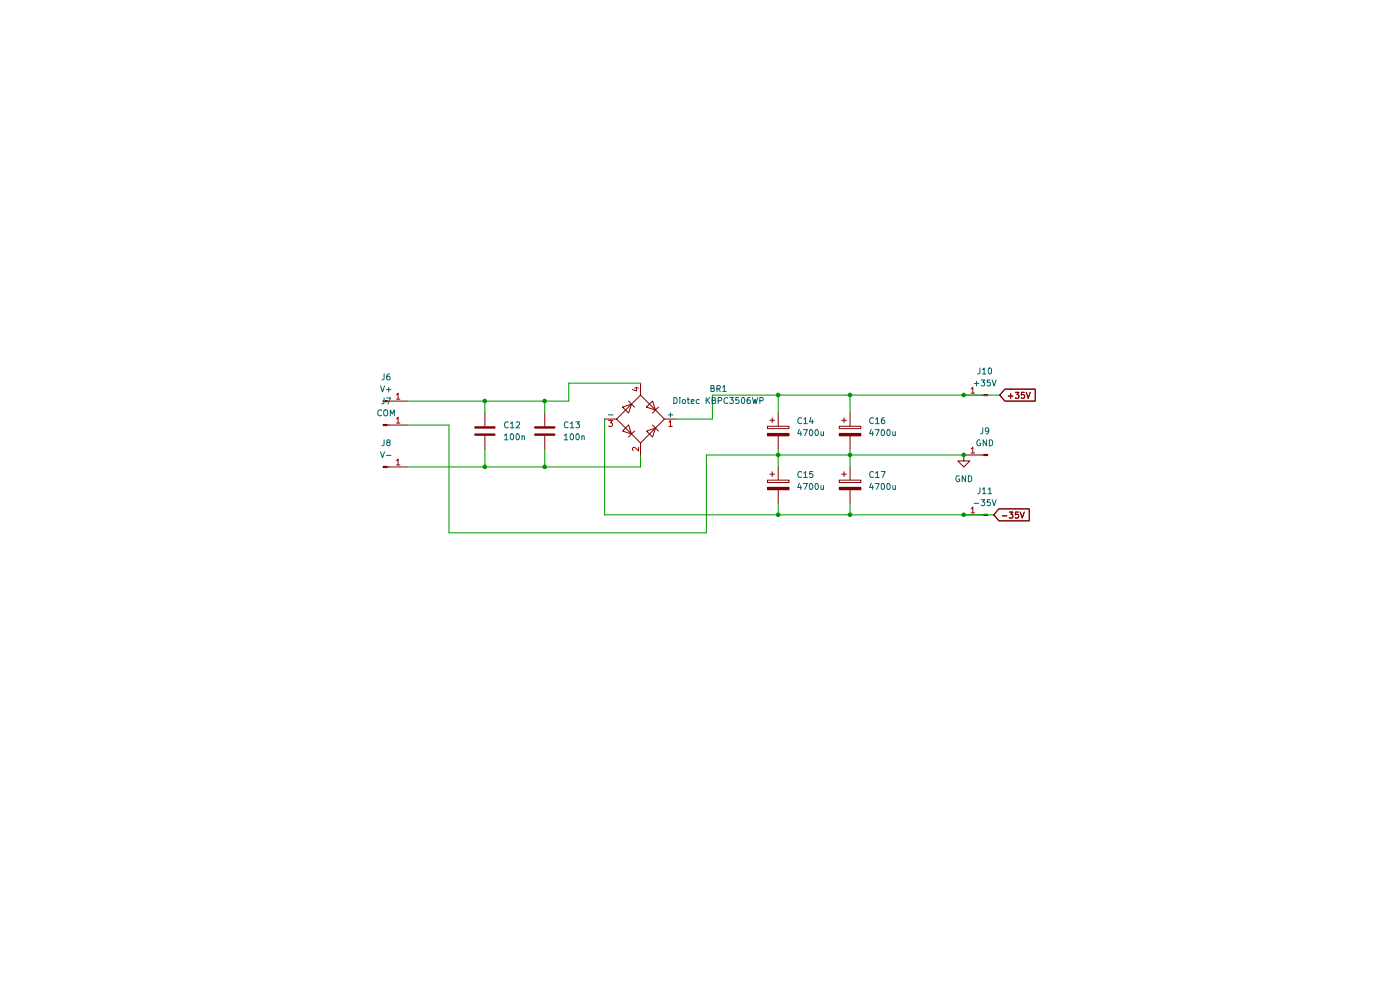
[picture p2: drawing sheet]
(kicad_sch
 (version 20260306)
 (generator "eeschema")
 (generator_version "10.0")
 (paper "A4")
 (title_block
  (title "Power Supply")
  (date "06-Sep-2026")
  (rev "1")
  (company "Stamatios Mavitzis")
  (comment 1 "Electrical & Computer Engineering")
  (comment 2 "Rod Elliot Project 3A")
  (comment 3 "https://sound-au.com/project3a.htm"))
 (lib_symbols
  (symbol "Connector:Conn_01x01_Pin"
   (pin_names
    (offset 1.016) (hide yes)) (exclude_from_sim no) (in_bom yes) (on_board yes)
   (in_pos_files yes)
   (duplicate_pin_numbers_are_jumpers no)
   (property "Reference" "J" (at 0 2.54 0) (show_name no) (do_not_autoplace no) (effects (font (size 1.27 1.27))))
   (property "Value" "Conn_01x01_Pin" (at 0 -2.54 0) (show_name no) (do_not_autoplace no) (effects (font (size 1.27 1.27))))
   (property "Footprint" "" (at 0 0 0) (show_name no) (do_not_autoplace no) (hide yes) (effects (font (size 1.27 1.27))))
   (property "Datasheet" "" (at 0 0 0) (show_name no) (do_not_autoplace no) (hide yes) (effects (font (size 1.27 1.27))))
   (property "Description" "Generic connector, single row, 01x01, script generated" (at 0 0 0) (show_name no) (do_not_autoplace no) (hide yes) (effects (font (size 1.27 1.27))))
   (property "ki_locked" "" (at 0 0 0) (show_name no) (do_not_autoplace no) (effects (font (size 1.27 1.27))))
   (symbol "Conn_01x01_Pin_1_1"
    (rectangle (start 0.8636 0.127) (end 0 -0.127) (stroke (width 0.1524) (type default)) (fill (type outline)))
    (polyline (pts (xy 1.27 0) (xy 0.8636 0)) (stroke (width 0.1524) (type default)) (fill (type none)))
    (pin passive line (at 5.08 0 180) (length 3.81) (name "Pin_1" (effects (font (size 1.27 1.27)))) (number "1" (effects (font (size 1.27 1.27))))))
   (embedded_fonts no))
  (symbol "Device:C"
   (pin_numbers (hide yes))
   (pin_names
    (offset 0.254)) (exclude_from_sim no) (in_bom yes) (on_board yes)
   (in_pos_files yes)
   (duplicate_pin_numbers_are_jumpers no)
   (property "Reference" "C" (at 0.635 2.54 0) (show_name no) (do_not_autoplace no) (effects (font (size 1.27 1.27)) (justify left)))
   (property "Value" "C" (at 0.635 -2.54 0) (show_name no) (do_not_autoplace no) (effects (font (size 1.27 1.27)) (justify left)))
   (property "Footprint" "" (at 0.9652 -3.81 0) (show_name no) (do_not_autoplace no) (hide yes) (effects (font (size 1.27 1.27))))
   (property "Datasheet" "" (at 0 0 0) (show_name no) (do_not_autoplace no) (hide yes) (effects (font (size 1.27 1.27))))
   (property "Description" "Unpolarized capacitor" (at 0 0 0) (show_name no) (do_not_autoplace no) (hide yes) (effects (font (size 1.27 1.27))))
   (symbol "C_0_1"
    (polyline (pts (xy -2.032 0.762) (xy 2.032 0.762)) (stroke (width 0.508) (type default)) (fill (type none)))
    (polyline (pts (xy -2.032 -0.762) (xy 2.032 -0.762)) (stroke (width 0.508) (type default)) (fill (type none))))
   (symbol "C_1_1"
    (pin passive line (at 0 3.81 270) (length 2.794) (name "" (effects (font (size 1.27 1.27)))) (number "1" (effects (font (size 1.27 1.27)))))
    (pin passive line (at 0 -3.81 90) (length 2.794) (name "" (effects (font (size 1.27 1.27)))) (number "2" (effects (font (size 1.27 1.27))))))
   (embedded_fonts no))
  (symbol "Device:C_Polarized"
   (pin_numbers (hide yes))
   (pin_names
    (offset 0.254)) (exclude_from_sim no) (in_bom yes) (on_board yes)
   (in_pos_files yes)
   (duplicate_pin_numbers_are_jumpers no)
   (property "Reference" "C" (at 0.635 2.54 0) (show_name no) (do_not_autoplace no) (effects (font (size 1.27 1.27)) (justify left)))
   (property "Value" "C_Polarized" (at 0.635 -2.54 0) (show_name no) (do_not_autoplace no) (effects (font (size 1.27 1.27)) (justify left)))
   (property "Footprint" "" (at 0.9652 -3.81 0) (show_name no) (do_not_autoplace no) (hide yes) (effects (font (size 1.27 1.27))))
   (property "Datasheet" "" (at 0 0 0) (show_name no) (do_not_autoplace no) (hide yes) (effects (font (size 1.27 1.27))))
   (property "Description" "Polarized capacitor" (at 0 0 0) (show_name no) (do_not_autoplace no) (hide yes) (effects (font (size 1.27 1.27))))
   (symbol "C_Polarized_0_1"
    (rectangle (start -2.286 0.508) (end 2.286 1.016) (stroke (width 0) (type default)) (fill (type none)))
    (polyline (pts (xy -1.778 2.286) (xy -0.762 2.286)) (stroke (width 0) (type default)) (fill (type none)))
    (polyline (pts (xy -1.27 2.794) (xy -1.27 1.778)) (stroke (width 0) (type default)) (fill (type none)))
    (rectangle (start 2.286 -0.508) (end -2.286 -1.016) (stroke (width 0) (type default)) (fill (type outline))))
   (symbol "C_Polarized_1_1"
    (pin passive line (at 0 3.81 270) (length 2.794) (name "" (effects (font (size 1.27 1.27)))) (number "1" (effects (font (size 1.27 1.27)))))
    (pin passive line (at 0 -3.81 90) (length 2.794) (name "" (effects (font (size 1.27 1.27)))) (number "2" (effects (font (size 1.27 1.27))))))
   (embedded_fonts no))
  (symbol "Diode_Bridge:W01G"
   (pin_names
    (offset 0)) (exclude_from_sim no) (in_bom yes) (on_board yes)
   (in_pos_files yes)
   (duplicate_pin_numbers_are_jumpers no)
   (property "Reference" "D" (at 2.54 6.985 0) (show_name no) (do_not_autoplace no) (effects (font (size 1.27 1.27)) (justify left)))
   (property "Value" "W01G" (at 2.54 5.08 0) (show_name no) (do_not_autoplace no) (effects (font (size 1.27 1.27)) (justify left)))
   (property "Footprint" "Diode_THT:Diode_Bridge_Round_D9.8mm" (at 3.81 3.175 0) (show_name no) (do_not_autoplace no) (hide yes) (effects (font (size 1.27 1.27)) (justify left)))
   (property "Datasheet" "https://www.vishay.com/docs/88769/woo5g.pdf" (at 0 0 0) (show_name no) (do_not_autoplace no) (hide yes) (effects (font (size 1.27 1.27))))
   (property "Description" "Glass Passivated Single-Phase Bridge Rectifier, 70V Vrms, 1.5A If, WOG package" (at 0 0 0) (show_name no) (do_not_autoplace no) (hide yes) (effects (font (size 1.27 1.27))))
   (symbol "W01G_0_1"
    (polyline (pts (xy -5.08 0) (xy 0 -5.08) (xy 5.08 0) (xy 0 5.08) (xy -5.08 0)) (stroke (width 0) (type default)) (fill (type none)))
    (polyline (pts (xy -3.81 2.54) (xy -2.54 1.27) (xy -1.905 3.175) (xy -3.81 2.54)) (stroke (width 0) (type default)) (fill (type none)))
    (polyline (pts (xy -2.54 3.81) (xy -1.27 2.54)) (stroke (width 0) (type default)) (fill (type none)))
    (polyline (pts (xy -2.54 -1.27) (xy -3.81 -2.54) (xy -1.905 -3.175) (xy -2.54 -1.27)) (stroke (width 0) (type default)) (fill (type none)))
    (polyline (pts (xy -1.27 -2.54) (xy -2.54 -3.81)) (stroke (width 0) (type default)) (fill (type none)))
    (polyline (pts (xy 1.27 2.54) (xy 2.54 3.81) (xy 3.175 1.905) (xy 1.27 2.54)) (stroke (width 0) (type default)) (fill (type none)))
    (polyline (pts (xy 2.54 1.27) (xy 3.81 2.54)) (stroke (width 0) (type default)) (fill (type none)))
    (polyline (pts (xy 2.54 -1.27) (xy 3.81 -2.54)) (stroke (width 0) (type default)) (fill (type none)))
    (polyline (pts (xy 3.175 -1.905) (xy 1.27 -2.54) (xy 2.54 -3.81) (xy 3.175 -1.905)) (stroke (width 0) (type default)) (fill (type none))))
   (symbol "W01G_1_1"
    (pin passive line (at 7.62 0 180) (length 2.54) (name "+" (effects (font (size 1.27 1.27)))) (number "1" (effects (font (size 1.27 1.27)))))
    (pin passive line (at 0 -7.62 90) (length 2.54) (name "" (effects (font (size 1.27 1.27)))) (number "2" (effects (font (size 1.27 1.27)))))
    (pin passive line (at -7.62 0 0) (length 2.54) (name "-" (effects (font (size 1.27 1.27)))) (number "3" (effects (font (size 1.27 1.27)))))
    (pin passive line (at 0 7.62 270) (length 2.54) (name "" (effects (font (size 1.27 1.27)))) (number "4" (effects (font (size 1.27 1.27))))))
   (embedded_fonts no))
  (symbol "power:GND"
   (power global)
   (pin_numbers (hide yes))
   (pin_names
    (offset 0) (hide yes)) (exclude_from_sim no) (in_bom yes) (on_board yes)
   (in_pos_files yes)
   (duplicate_pin_numbers_are_jumpers no)
   (property "Reference" "#PWR" (at 0 -6.35 0) (show_name no) (do_not_autoplace no) (hide yes) (effects (font (size 1.27 1.27))))
   (property "Value" "GND" (at 0 -3.81 0) (show_name no) (do_not_autoplace no) (effects (font (size 1.27 1.27))))
   (property "Footprint" "" (at 0 0 0) (show_name no) (do_not_autoplace no) (hide yes) (effects (font (size 1.27 1.27))))
   (property "Datasheet" "" (at 0 0 0) (show_name no) (do_not_autoplace no) (hide yes) (effects (font (size 1.27 1.27))))
   (property "Description" "Power symbol creates a global label with name \"GND\" , ground" (at 0 0 0) (show_name no) (do_not_autoplace no) (hide yes) (effects (font (size 1.27 1.27))))
   (symbol "GND_0_1"
    (polyline (pts (xy 0 0) (xy 0 -1.27) (xy 1.27 -1.27) (xy 0 -2.54) (xy -1.27 -1.27) (xy 0 -1.27)) (stroke (width 0) (type default)) (fill (type none))))
   (symbol "GND_1_1"
    (pin power_in line (at 0 0 270) (length 0) (name "" (effects (font (size 1.27 1.27)))) (number "1" (effects (font (size 1.27 1.27))))))
   (embedded_fonts no)))
 (junction
  (at 102.87 99.06)
  (diameter 0)
  (color 0 0 0 0))
 (junction
  (at 165.1 109.22)
  (diameter 0)
  (color 0 0 0 0))
 (junction
  (at 102.87 85.09)
  (diameter 0)
  (color 0 0 0 0))
 (junction
  (at 115.57 99.06)
  (diameter 0)
  (color 0 0 0 0))
 (junction
  (at 204.47 83.82)
  (diameter 0)
  (color 0 0 0 0))
 (junction
  (at 180.34 96.52)
  (diameter 0)
  (color 0 0 0 0))
 (junction
  (at 165.1 83.82)
  (diameter 0)
  (color 0 0 0 0))
 (junction
  (at 165.1 96.52)
  (diameter 0)
  (color 0 0 0 0))
 (junction
  (at 180.34 109.22)
  (diameter 0)
  (color 0 0 0 0))
 (junction
  (at 204.47 96.52)
  (diameter 0)
  (color 0 0 0 0))
 (junction
  (at 204.47 109.22)
  (diameter 0)
  (color 0 0 0 0))
 (junction
  (at 115.57 85.09)
  (diameter 0)
  (color 0 0 0 0))
 (junction
  (at 180.34 83.82)
  (diameter 0)
  (color 0 0 0 0))
 (wire
  (pts (xy 165.1 99.06) (xy 165.1 96.52))
  (stroke (width 0) (type default)))
 (wire
  (pts (xy 102.87 87.63) (xy 102.87 85.09))
  (stroke (width 0) (type default)))
 (wire
  (pts (xy 151.13 88.9) (xy 151.13 83.82))
  (stroke (width 0) (type default)))
 (wire
  (pts (xy 165.1 106.68) (xy 165.1 109.22))
  (stroke (width 0) (type default)))
 (wire
  (pts (xy 165.1 83.82) (xy 180.34 83.82))
  (stroke (width 0) (type default)))
 (wire
  (pts (xy 180.34 99.06) (xy 180.34 96.52))
  (stroke (width 0) (type default)))
 (wire
  (pts (xy 180.34 87.63) (xy 180.34 83.82))
  (stroke (width 0) (type default)))
 (wire
  (pts (xy 180.34 96.52) (xy 204.47 96.52))
  (stroke (width 0) (type default)))
 (wire
  (pts (xy 86.36 90.17) (xy 95.25 90.17))
  (stroke (width 0) (type default)))
 (wire
  (pts (xy 102.87 95.25) (xy 102.87 99.06))
  (stroke (width 0) (type default)))
 (wire
  (pts (xy 180.34 83.82) (xy 204.47 83.82))
  (stroke (width 0) (type default)))
 (wire
  (pts (xy 115.57 95.25) (xy 115.57 99.06))
  (stroke (width 0) (type default)))
 (wire
  (pts (xy 135.89 99.06) (xy 135.89 96.52))
  (stroke (width 0) (type default)))
 (wire
  (pts (xy 86.36 99.06) (xy 102.87 99.06))
  (stroke (width 0) (type default)))
 (wire
  (pts (xy 86.36 85.09) (xy 102.87 85.09))
  (stroke (width 0) (type default)))
 (wire
  (pts (xy 165.1 96.52) (xy 180.34 96.52))
  (stroke (width 0) (type default)))
 (wire
  (pts (xy 120.65 85.09) (xy 120.65 81.28))
  (stroke (width 0) (type default)))
 (wire
  (pts (xy 180.34 106.68) (xy 180.34 109.22))
  (stroke (width 0) (type default)))
 (wire
  (pts (xy 128.27 88.9) (xy 128.27 109.22))
  (stroke (width 0) (type default)))
 (wire
  (pts (xy 165.1 96.52) (xy 165.1 95.25))
  (stroke (width 0) (type default)))
 (wire
  (pts (xy 115.57 99.06) (xy 135.89 99.06))
  (stroke (width 0) (type default)))
 (wire
  (pts (xy 165.1 109.22) (xy 180.34 109.22))
  (stroke (width 0) (type default)))
 (wire
  (pts (xy 115.57 87.63) (xy 115.57 85.09))
  (stroke (width 0) (type default)))
 (wire
  (pts (xy 180.34 109.22) (xy 204.47 109.22))
  (stroke (width 0) (type default)))
 (wire
  (pts (xy 128.27 109.22) (xy 165.1 109.22))
  (stroke (width 0) (type default)))
 (wire
  (pts (xy 102.87 85.09) (xy 115.57 85.09))
  (stroke (width 0) (type default)))
 (wire
  (pts (xy 212.09 83.82) (xy 204.47 83.82))
  (stroke (width 0) (type default)))
 (wire
  (pts (xy 165.1 87.63) (xy 165.1 83.82))
  (stroke (width 0) (type default)))
 (wire
  (pts (xy 149.86 113.03) (xy 149.86 96.52))
  (stroke (width 0) (type default)))
 (wire
  (pts (xy 120.65 81.28) (xy 135.89 81.28))
  (stroke (width 0) (type default)))
 (wire
  (pts (xy 95.25 90.17) (xy 95.25 113.03))
  (stroke (width 0) (type default)))
 (wire
  (pts (xy 180.34 96.52) (xy 180.34 95.25))
  (stroke (width 0) (type default)))
 (wire
  (pts (xy 102.87 99.06) (xy 115.57 99.06))
  (stroke (width 0) (type default)))
 (wire
  (pts (xy 115.57 85.09) (xy 120.65 85.09))
  (stroke (width 0) (type default)))
 (wire
  (pts (xy 151.13 83.82) (xy 165.1 83.82))
  (stroke (width 0) (type default)))
 (wire
  (pts (xy 204.47 109.22) (xy 210.82 109.22))
  (stroke (width 0) (type default)))
 (wire
  (pts (xy 143.51 88.9) (xy 151.13 88.9))
  (stroke (width 0) (type default)))
 (wire
  (pts (xy 149.86 96.52) (xy 165.1 96.52))
  (stroke (width 0) (type default)))
 (wire
  (pts (xy 95.25 113.03) (xy 149.86 113.03))
  (stroke (width 0) (type default)))
 (global_label "-35V"
  (shape input)
  (at 210.82 109.22 0)
  (fields_autoplaced yes)
  (effects (font (size 1.27 1.27)) (justify left))
  (property "Intersheetrefs" "${INTERSHEET_REFS}" (at 218.8852 109.22 0) (hide yes) (show_name no) (do_not_autoplace no) (effects (font (size 1.27 1.27)) (justify left))))
 (global_label "+35V"
  (shape input)
  (at 212.09 83.82 0)
  (fields_autoplaced yes)
  (effects (font (size 1.27 1.27)) (justify left))
  (property "Intersheetrefs" "${INTERSHEET_REFS}" (at 220.1552 83.82 0) (hide yes) (show_name no) (do_not_autoplace no) (effects (font (size 1.27 1.27)) (justify left))))
 (symbol
  (lib_id "Device:C")
  (at 102.87 91.44 0)
  (unit 1)
  (body_style 1)
  (exclude_from_sim no)
  (in_bom yes)
  (on_board yes)
  (in_pos_files yes)
  (dnp no)
  (fields_autoplaced yes)
  (property "Reference" "C12" (at 106.68 90.1699 0) (show_name no) (do_not_autoplace no) (effects (font (size 1.27 1.27)) (justify left)))
  (property "Value" "100n" (at 106.68 92.7099 0) (show_name no) (do_not_autoplace no) (effects (font (size 1.27 1.27)) (justify left)))
  (property "Footprint" "Capacitor_THT:C_Disc_D5.0mm_W2.5mm_P2.50mm" (at 103.8352 95.25 0) (hide yes) (show_name no) (do_not_autoplace no) (effects (font (size 1.27 1.27))))
  (property "Datasheet" "" (at 102.87 91.44 0) (hide yes) (show_name no) (do_not_autoplace no) (effects (font (size 1.27 1.27))))
  (property "Description" "Unpolarized capacitor" (at 102.87 91.44 0) (hide yes) (show_name no) (do_not_autoplace no) (effects (font (size 1.27 1.27))))
  (pin "2")
  (pin "1"))
 (symbol
  (lib_id "Connector:Conn_01x01_Pin")
  (at 81.28 85.09 0)
  (unit 1)
  (body_style 1)
  (exclude_from_sim no)
  (in_bom yes)
  (on_board yes)
  (in_pos_files yes)
  (dnp no)
  (fields_autoplaced yes)
  (property "Reference" "J6" (at 81.915 80.01 0) (show_name no) (do_not_autoplace no) (effects (font (size 1.27 1.27))))
  (property "Value" "V+" (at 81.915 82.55 0) (show_name no) (do_not_autoplace no) (effects (font (size 1.27 1.27))))
  (property "Footprint" "Connector_Wire:SolderWire-6sqmm_1x01_D3.5mm_OD7mm" (at 81.28 85.09 0) (hide yes) (show_name no) (do_not_autoplace no) (effects (font (size 1.27 1.27))))
  (property "Datasheet" "" (at 81.28 85.09 0) (hide yes) (show_name no) (do_not_autoplace no) (effects (font (size 1.27 1.27))))
  (property "Description" "Generic connector, single row, 01x01, script generated" (at 81.28 85.09 0) (hide yes) (show_name no) (do_not_autoplace no) (effects (font (size 1.27 1.27))))
  (pin "1"))
 (symbol
  (lib_id "power:GND")
  (at 204.47 96.52 0)
  (unit 1)
  (body_style 1)
  (exclude_from_sim no)
  (in_bom yes)
  (on_board yes)
  (in_pos_files yes)
  (dnp no)
  (fields_autoplaced yes)
  (property "Reference" "#PWR05" (at 204.47 102.87 0) (hide yes) (show_name no) (do_not_autoplace no) (effects (font (size 1.27 1.27))))
  (property "Value" "GND" (at 204.47 101.6 0) (show_name no) (do_not_autoplace no) (effects (font (size 1.27 1.27))))
  (property "Footprint" "" (at 204.47 96.52 0) (hide yes) (show_name no) (do_not_autoplace no) (effects (font (size 1.27 1.27))))
  (property "Datasheet" "" (at 204.47 96.52 0) (hide yes) (show_name no) (do_not_autoplace no) (effects (font (size 1.27 1.27))))
  (property "Description" "Power symbol creates a global label with name \"GND\" , ground" (at 204.47 96.52 0) (hide yes) (show_name no) (do_not_autoplace no) (effects (font (size 1.27 1.27))))
  (pin "1"))
 (symbol
  (lib_id "Connector:Conn_01x01_Pin")
  (at 209.55 96.52 180)
  (unit 1)
  (body_style 1)
  (exclude_from_sim no)
  (in_bom yes)
  (on_board yes)
  (in_pos_files yes)
  (dnp no)
  (fields_autoplaced yes)
  (property "Reference" "J9" (at 208.915 91.44 0) (show_name no) (do_not_autoplace no) (effects (font (size 1.27 1.27))))
  (property "Value" "GND" (at 208.915 93.98 0) (show_name no) (do_not_autoplace no) (effects (font (size 1.27 1.27))))
  (property "Footprint" "Connector_Wire:SolderWire-0.127sqmm_1x01_D0.48mm_OD1mm" (at 209.55 96.52 0) (hide yes) (show_name no) (do_not_autoplace no) (effects (font (size 1.27 1.27))))
  (property "Datasheet" "" (at 209.55 96.52 0) (hide yes) (show_name no) (do_not_autoplace no) (effects (font (size 1.27 1.27))))
  (property "Description" "Generic connector, single row, 01x01, script generated" (at 209.55 96.52 0) (hide yes) (show_name no) (do_not_autoplace no) (effects (font (size 1.27 1.27))))
  (pin "1"))
 (symbol
  (lib_id "Device:C")
  (at 115.57 91.44 0)
  (unit 1)
  (body_style 1)
  (exclude_from_sim no)
  (in_bom yes)
  (on_board yes)
  (in_pos_files yes)
  (dnp no)
  (fields_autoplaced yes)
  (property "Reference" "C13" (at 119.38 90.1699 0) (show_name no) (do_not_autoplace no) (effects (font (size 1.27 1.27)) (justify left)))
  (property "Value" "100n" (at 119.38 92.7099 0) (show_name no) (do_not_autoplace no) (effects (font (size 1.27 1.27)) (justify left)))
  (property "Footprint" "Capacitor_THT:C_Disc_D5.0mm_W2.5mm_P2.50mm" (at 116.5352 95.25 0) (hide yes) (show_name no) (do_not_autoplace no) (effects (font (size 1.27 1.27))))
  (property "Datasheet" "" (at 115.57 91.44 0) (hide yes) (show_name no) (do_not_autoplace no) (effects (font (size 1.27 1.27))))
  (property "Description" "Unpolarized capacitor" (at 115.57 91.44 0) (hide yes) (show_name no) (do_not_autoplace no) (effects (font (size 1.27 1.27))))
  (pin "2")
  (pin "1"))
 (symbol
  (lib_id "Device:C_Polarized")
  (at 180.34 102.87 0)
  (unit 1)
  (body_style 1)
  (exclude_from_sim no)
  (in_bom yes)
  (on_board yes)
  (in_pos_files yes)
  (dnp no)
  (fields_autoplaced yes)
  (property "Reference" "C17" (at 184.15 100.7109 0) (show_name no) (do_not_autoplace no) (effects (font (size 1.27 1.27)) (justify left)))
  (property "Value" "4700u" (at 184.15 103.2509 0) (show_name no) (do_not_autoplace no) (effects (font (size 1.27 1.27)) (justify left)))
  (property "Footprint" "Capacitor_THT:CP_Radial_D25.0mm_P10.00mm_SnapIn" (at 181.3052 106.68 0) (hide yes) (show_name no) (do_not_autoplace no) (effects (font (size 1.27 1.27))))
  (property "Datasheet" "" (at 180.34 102.87 0) (hide yes) (show_name no) (do_not_autoplace no) (effects (font (size 1.27 1.27))))
  (property "Description" "Polarized capacitor" (at 180.34 102.87 0) (hide yes) (show_name no) (do_not_autoplace no) (effects (font (size 1.27 1.27))))
  (pin "1")
  (pin "2"))
 (symbol
  (lib_id "Diode_Bridge:W01G")
  (at 135.89 88.9 0)
  (unit 1)
  (body_style 1)
  (exclude_from_sim no)
  (in_bom yes)
  (on_board yes)
  (in_pos_files yes)
  (dnp no)
  (fields_autoplaced yes)
  (property "Reference" "BR1" (at 152.4 82.4798 0) (show_name no) (do_not_autoplace no) (effects (font (size 1.27 1.27))))
  (property "Value" "Diotec KBPC3506WP" (at 152.4 85.0198 0) (show_name no) (do_not_autoplace no) (effects (font (size 1.27 1.27))))
  (property "Footprint" "Diode_THT:Diode_Bridge_28.6x28.6x7.3mm_P18.0mm_P11.6mm" (at 139.7 85.725 0) (hide yes) (show_name no) (do_not_autoplace no) (effects (font (size 1.27 1.27)) (justify left)))
  (property "Datasheet" "https://www.vishay.com/docs/88769/woo5g.pdf" (at 135.89 88.9 0) (hide yes) (show_name no) (do_not_autoplace no) (effects (font (size 1.27 1.27))))
  (property "Description" "Glass Passivated Single-Phase Bridge Rectifier, 70V Vrms, 1.5A If, WOG package" (at 135.89 88.9 0) (hide yes) (show_name no) (do_not_autoplace no) (effects (font (size 1.27 1.27))))
  (pin "4")
  (pin "3")
  (pin "2")
  (pin "1"))
 (symbol
  (lib_id "Connector:Conn_01x01_Pin")
  (at 81.28 99.06 0)
  (unit 1)
  (body_style 1)
  (exclude_from_sim no)
  (in_bom yes)
  (on_board yes)
  (in_pos_files yes)
  (dnp no)
  (fields_autoplaced yes)
  (property "Reference" "J8" (at 81.915 93.98 0) (show_name no) (do_not_autoplace no) (effects (font (size 1.27 1.27))))
  (property "Value" "V-" (at 81.915 96.52 0) (show_name no) (do_not_autoplace no) (effects (font (size 1.27 1.27))))
  (property "Footprint" "Connector_Wire:SolderWire-6sqmm_1x01_D3.5mm_OD7mm" (at 81.28 99.06 0) (hide yes) (show_name no) (do_not_autoplace no) (effects (font (size 1.27 1.27))))
  (property "Datasheet" "" (at 81.28 99.06 0) (hide yes) (show_name no) (do_not_autoplace no) (effects (font (size 1.27 1.27))))
  (property "Description" "Generic connector, single row, 01x01, script generated" (at 81.28 99.06 0) (hide yes) (show_name no) (do_not_autoplace no) (effects (font (size 1.27 1.27))))
  (pin "1"))
 (symbol
  (lib_id "Connector:Conn_01x01_Pin")
  (at 209.55 83.82 180)
  (unit 1)
  (body_style 1)
  (exclude_from_sim no)
  (in_bom yes)
  (on_board yes)
  (in_pos_files yes)
  (dnp no)
  (fields_autoplaced yes)
  (property "Reference" "J10" (at 208.915 78.74 0) (show_name no) (do_not_autoplace no) (effects (font (size 1.27 1.27))))
  (property "Value" "+35V" (at 208.915 81.28 0) (show_name no) (do_not_autoplace no) (effects (font (size 1.27 1.27))))
  (property "Footprint" "Connector_Wire:SolderWire-0.127sqmm_1x01_D0.48mm_OD1mm" (at 209.55 83.82 0) (hide yes) (show_name no) (do_not_autoplace no) (effects (font (size 1.27 1.27))))
  (property "Datasheet" "" (at 209.55 83.82 0) (hide yes) (show_name no) (do_not_autoplace no) (effects (font (size 1.27 1.27))))
  (property "Description" "Generic connector, single row, 01x01, script generated" (at 209.55 83.82 0) (hide yes) (show_name no) (do_not_autoplace no) (effects (font (size 1.27 1.27))))
  (pin "1"))
 (symbol
  (lib_id "Connector:Conn_01x01_Pin")
  (at 209.55 109.22 180)
  (unit 1)
  (body_style 1)
  (exclude_from_sim no)
  (in_bom yes)
  (on_board yes)
  (in_pos_files yes)
  (dnp no)
  (fields_autoplaced yes)
  (property "Reference" "J11" (at 208.915 104.14 0) (show_name no) (do_not_autoplace no) (effects (font (size 1.27 1.27))))
  (property "Value" "-35V" (at 208.915 106.68 0) (show_name no) (do_not_autoplace no) (effects (font (size 1.27 1.27))))
  (property "Footprint" "Connector_Wire:SolderWire-0.127sqmm_1x01_D0.48mm_OD1mm" (at 209.55 109.22 0) (hide yes) (show_name no) (do_not_autoplace no) (effects (font (size 1.27 1.27))))
  (property "Datasheet" "" (at 209.55 109.22 0) (hide yes) (show_name no) (do_not_autoplace no) (effects (font (size 1.27 1.27))))
  (property "Description" "Generic connector, single row, 01x01, script generated" (at 209.55 109.22 0) (hide yes) (show_name no) (do_not_autoplace no) (effects (font (size 1.27 1.27))))
  (pin "1"))
 (symbol
  (lib_id "Device:C_Polarized")
  (at 180.34 91.44 0)
  (unit 1)
  (body_style 1)
  (exclude_from_sim no)
  (in_bom yes)
  (on_board yes)
  (in_pos_files yes)
  (dnp no)
  (fields_autoplaced yes)
  (property "Reference" "C16" (at 184.15 89.2809 0) (show_name no) (do_not_autoplace no) (effects (font (size 1.27 1.27)) (justify left)))
  (property "Value" "4700u" (at 184.15 91.8209 0) (show_name no) (do_not_autoplace no) (effects (font (size 1.27 1.27)) (justify left)))
  (property "Footprint" "Capacitor_THT:CP_Radial_D25.0mm_P10.00mm_SnapIn" (at 181.3052 95.25 0) (hide yes) (show_name no) (do_not_autoplace no) (effects (font (size 1.27 1.27))))
  (property "Datasheet" "" (at 180.34 91.44 0) (hide yes) (show_name no) (do_not_autoplace no) (effects (font (size 1.27 1.27))))
  (property "Description" "Polarized capacitor" (at 180.34 91.44 0) (hide yes) (show_name no) (do_not_autoplace no) (effects (font (size 1.27 1.27))))
  (pin "1")
  (pin "2"))
 (symbol
  (lib_id "Connector:Conn_01x01_Pin")
  (at 81.28 90.17 0)
  (unit 1)
  (body_style 1)
  (exclude_from_sim no)
  (in_bom yes)
  (on_board yes)
  (in_pos_files yes)
  (dnp no)
  (fields_autoplaced yes)
  (property "Reference" "J7" (at 81.915 85.09 0) (show_name no) (do_not_autoplace no) (effects (font (size 1.27 1.27))))
  (property "Value" "COM" (at 81.915 87.63 0) (show_name no) (do_not_autoplace no) (effects (font (size 1.27 1.27))))
  (property "Footprint" "Connector_Wire:SolderWire-6sqmm_1x01_D3.5mm_OD7mm" (at 81.28 90.17 0) (hide yes) (show_name no) (do_not_autoplace no) (effects (font (size 1.27 1.27))))
  (property "Datasheet" "" (at 81.28 90.17 0) (hide yes) (show_name no) (do_not_autoplace no) (effects (font (size 1.27 1.27))))
  (property "Description" "Generic connector, single row, 01x01, script generated" (at 81.28 90.17 0) (hide yes) (show_name no) (do_not_autoplace no) (effects (font (size 1.27 1.27))))
  (pin "1"))
 (symbol
  (lib_id "Device:C_Polarized")
  (at 165.1 91.44 0)
  (unit 1)
  (body_style 1)
  (exclude_from_sim no)
  (in_bom yes)
  (on_board yes)
  (in_pos_files yes)
  (dnp no)
  (fields_autoplaced yes)
  (property "Reference" "C14" (at 168.91 89.2809 0) (show_name no) (do_not_autoplace no) (effects (font (size 1.27 1.27)) (justify left)))
  (property "Value" "4700u" (at 168.91 91.8209 0) (show_name no) (do_not_autoplace no) (effects (font (size 1.27 1.27)) (justify left)))
  (property "Footprint" "Capacitor_THT:CP_Radial_D25.0mm_P10.00mm_SnapIn" (at 166.0652 95.25 0) (hide yes) (show_name no) (do_not_autoplace no) (effects (font (size 1.27 1.27))))
  (property "Datasheet" "" (at 165.1 91.44 0) (hide yes) (show_name no) (do_not_autoplace no) (effects (font (size 1.27 1.27))))
  (property "Description" "Polarized capacitor" (at 165.1 91.44 0) (hide yes) (show_name no) (do_not_autoplace no) (effects (font (size 1.27 1.27))))
  (pin "1")
  (pin "2"))
 (symbol
  (lib_id "Device:C_Polarized")
  (at 165.1 102.87 0)
  (unit 1)
  (body_style 1)
  (exclude_from_sim no)
  (in_bom yes)
  (on_board yes)
  (in_pos_files yes)
  (dnp no)
  (fields_autoplaced yes)
  (property "Reference" "C15" (at 168.91 100.7109 0) (show_name no) (do_not_autoplace no) (effects (font (size 1.27 1.27)) (justify left)))
  (property "Value" "4700u" (at 168.91 103.2509 0) (show_name no) (do_not_autoplace no) (effects (font (size 1.27 1.27)) (justify left)))
  (property "Footprint" "Capacitor_THT:CP_Radial_D25.0mm_P10.00mm_SnapIn" (at 166.0652 106.68 0) (hide yes) (show_name no) (do_not_autoplace no) (effects (font (size 1.27 1.27))))
  (property "Datasheet" "" (at 165.1 102.87 0) (hide yes) (show_name no) (do_not_autoplace no) (effects (font (size 1.27 1.27))))
  (property "Description" "Polarized capacitor" (at 165.1 102.87 0) (hide yes) (show_name no) (do_not_autoplace no) (effects (font (size 1.27 1.27))))
  (pin "1")
  (pin "2"))
 (sheet_instances
  (path ""
   (page "3"))))
